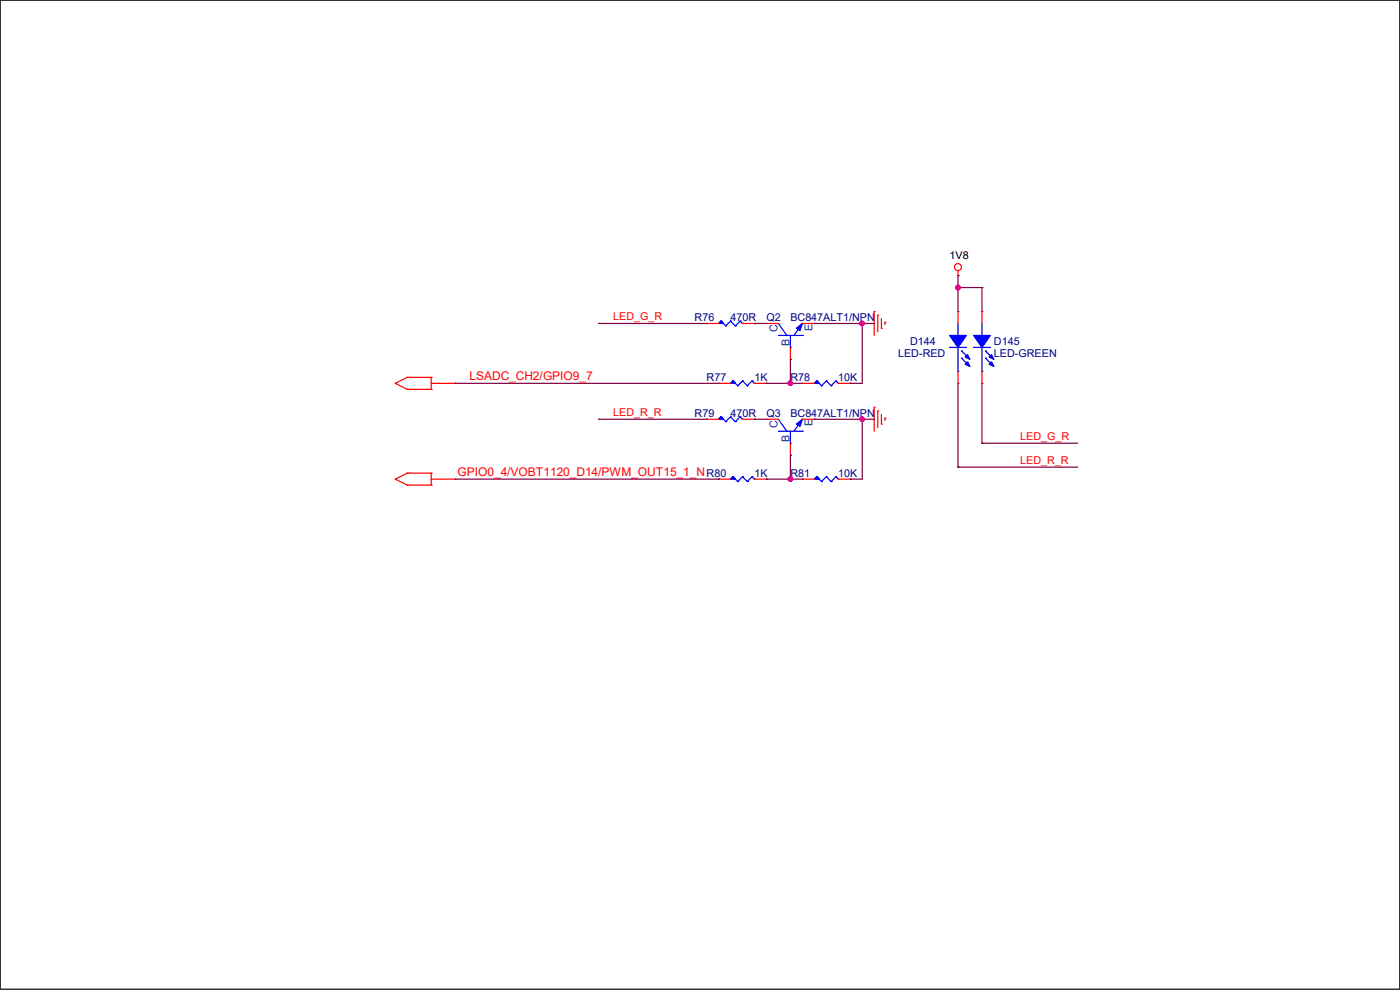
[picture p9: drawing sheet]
<svg xmlns="http://www.w3.org/2000/svg" width="297mm" height="210mm" viewBox="0 0 297 210" stroke-linecap="round" stroke-linejoin="round" font-family="sans-serif">
<path d="M0 0h297v209.8h-297z" fill="none" stroke="#000" stroke-width=".25"/>
<g fill="none" stroke="#f00" stroke-width=".25">
<path d="M203.2 58.5h.1M203.2 57.4v1.1M149.9 68.6h.1M149.9 68.6h2.5M157.5 68.6h2.6M160.1 68.6h.1M162.6 68.6h.1M162.6 68.6h2.5M167.7 76.2h.1M167.7 73.7v2.5M170.2 68.6h2.6M172.8 68.6h.1"/>
<path d="M185.5 66.1h.1M185.5 66.1v5.1M186.2 66.8h.1M186.2 66.8v3.6M187 69.6h.1M187 67.6v2M187.7 68.4h.1M187.7 68.4v.5M203.2 66.1h.1M203.2 66.1v2.5M203.2 78.8v2.5M208.3 66.1h.1"/>
<path d="M208.3 66.1v2.5M208.3 78.8v2.5M83.9 81.3h.1M83.9 81.3l2.5 1.3M86.4 80.1h.1M86.4 82.6h.1M86.4 82.6h5.1M86.4 80.1h5.1M86.4 80.1l-2.5 1.2M91.5 82.6h.1M91.5 80.1h.1M91.5 80.1v2.5"/>
<path d="M91.5 81.3h5.1M96.6 81.3h.1M149.9 88.9h.1M149.9 88.9h2.5M152.4 81.3h.1M152.4 81.3h2.6M157.5 88.9h2.6M160.1 88.9h.1M160.1 81.3h2.5M162.6 88.9h.1M162.6 81.3h.1M162.6 88.9h2.5"/>
<path d="M167.7 96.6h.1M167.7 94v2.6M170.2 81.3h.1M170.2 81.3h2.6M170.2 88.9h2.6M172.8 88.9h.1M177.8 81.3h2.6M180.4 81.3h.1M185.5 86.4h.1M185.5 86.4v5.1M186.2 87.2h.1M186.2 87.2v3.5"/>
<path d="M187 90h.1M187 87.9v2.1M187.7 88.7h.1M187.7 88.7v.5M203.2 81.3h.1M208.3 81.3h.1M83.9 101.6h.1M83.9 101.6l2.5 1.3M86.4 100.4h.1M86.4 102.9h.1M86.4 102.9h5.1M86.4 100.4h5.1"/>
<path d="M86.4 100.4l-2.5 1.2M91.5 102.9h.1M91.5 100.4h.1M91.5 101.6h5.1M91.5 100.4v2.5M96.6 101.6h.1M152.4 101.6h.1M152.4 101.6h2.6M160.1 101.6h2.5M162.6 101.6h.1M170.2 101.6h.1M170.2 101.6h2.6"/>
<path d="M177.8 101.6h2.6M180.4 101.6h.1"/>
<circle cx="203.2" cy="56.7" r=".74"/>
</g>
<g fill="none" stroke="#00f" stroke-width=".25">
<path d="M153 68.1h.1M153 68.1l-.6 .5M153 68.1l1 1M154 69.1h.1M155 68.1h.1M155 68.1l-1 1M155 68.1l1 1M156 69.1h.1M157 68.1h.1M157 68.1l-1 1M157 68.1l.5 .5M157.5 68.6h.1"/>
<path d="M165.1 71.2h5.1M165.1 68.6l1.8 2.6M166.9 71.2h.1M167.7 73.7h.1M167.7 71.2v2.5M170.2 71.2h.1M170.2 68.6h.1M170.2 68.6l-1.8 2.6M201.5 73.7h.1M201.5 73.7h3.5M203.2 71.2h.1M203.2 78.8h.1"/>
<path d="M203.2 68.6v2.6M203.2 73.7v5.1M204 74.5h.1M204 76h.1M204 74.5l1.5 1.5M204 76l1.5 1.5M206.5 73.7h.1M206.5 73.7h3.6M208.3 71.2h.1M208.3 78.8h.1M208.3 68.6v2.6M208.3 73.7v5.1"/>
<path d="M209.1 74.5h.1M209.1 76h.1M209.1 74.5l1.5 1.5M209.1 76l1.5 1.5M153 88.4h.1M153 88.4l-.6 .5M153 88.4l1 1.1M154 89.5h.1M155 88.4h.1M155 88.4l-1 1.1M155 88.4l1 1.1M155.5 80.8h.1"/>
<path d="M155.5 80.8l-.5 .5M155.5 80.8l1 1M156 89.5h.1M156.5 81.8h.1M157 88.4h.1M157 88.4l-1 1.1M157 88.4l.5 .5M157.5 88.9h.1M157.5 80.8h.1M157.5 80.8l-1 1M157.5 80.8l1 1M158.5 81.8h.1"/>
<path d="M159.6 80.8h.1M159.6 80.8l-1.1 1M159.6 80.8l.5 .5M160.1 81.3h.1M165.1 91.5h5.1M165.1 88.9l1.8 2.6M166.9 91.5h.1M167.7 94h.1M167.7 91.5v2.5M170.2 91.5h.1M170.2 88.9h.1M170.2 88.9l-1.8 2.6"/>
<path d="M173.3 80.8h.1M173.3 80.8l-.5 .5M173.3 80.8l1 1M174.3 81.8h.1M175.3 80.8h.1M175.3 80.8l-1 1M175.3 80.8l1 1M176.3 81.8h.1M177.3 80.8h.1M177.3 80.8l-1 1M177.3 80.8l.5 .5M177.8 81.3h.1"/>
<path d="M155.5 101.1h.1M155.5 101.1l-.5 .5M155.5 101.1l1 1.1M156.5 102.2h.1M157.5 101.1h.1M157.5 101.1l-1 1.1M157.5 101.1l1 1.1M158.5 102.2h.1M159.6 101.1h.1M159.6 101.1l-1.1 1.1M159.6 101.1l.5 .5M160.1 101.6h.1"/>
<path d="M173.3 101.1h.1M173.3 101.1l-.5 .5M173.3 101.1l1 1.1M174.3 102.2h.1M175.3 101.1h.1M175.3 101.1l-1 1.1M175.3 101.1l1 1.1M176.3 102.2h.1M177.3 101.1h.1M177.3 101.1l-1 1.1M177.3 101.1l.5 .5M177.8 101.6h.1"/>
</g>
<g fill="#00f" stroke="#00f" stroke-width=".25">
<path d="M169 90l1.2-1.1-.5 1.6z"/>
<path d="M169 69.6l1.2-1-.5 1.5z"/>
<path d="M173.3 80.8l.5 .5h-1l.5-.5 .5 .5z" fill-rule="evenodd"/>
<path d="M155.5 101.1l.5 .5h-1l.5-.5 .5 .5z" fill-rule="evenodd"/>
<path d="M152.4 88.9l.6-.5 .5 .5-.5-.5 .5 .5z" fill-rule="evenodd"/>
<path d="M173.3 101.1l.5 .5h-1l.5-.5 .5 .5z" fill-rule="evenodd"/>
<path d="M155.5 80.8l.5 .5h-1l.5-.5 .5 .5z" fill-rule="evenodd"/>
<path d="M201.5 71.2h3.5l-1.8 2.5z" fill-rule="evenodd"/>
<path d="M204.8 77.3l.5-.5 .5 1z" fill-rule="evenodd"/>
<path d="M204.8 75.7l.5-.5 .5 1z" fill-rule="evenodd"/>
<path d="M152.4 68.6l.6-.5 .5 .5-.5-.5 .5 .5z" fill-rule="evenodd"/>
<path d="M206.5 71.2h3.6l-1.8 2.5z" fill-rule="evenodd"/>
<path d="M210.4 76.8l.5 1-1.1-.5z" fill-rule="evenodd"/>
<path d="M210.4 75.2l.5 1-1.1-.5z" fill-rule="evenodd"/>
</g>
<g fill="none" stroke="#800040" stroke-width=".25">
<path d="M203.2 58.5h.1M203.2 58.5v7.6M127 68.6h.1M127 68.6h22.9M160.1 68.6h.1M160.1 68.6h2.5M167.7 76.2h.1M167.7 76.2v5.1M172.8 68.6h.1M172.8 68.6h12.7M182.9 68.6h.1M182.9 68.6v12.7h-2.5"/>
<path d="M203.2 61h.1M203.2 61h5.1M208.3 61h.1M208.3 61v5.1M96.6 81.3h.1M96.6 81.3h55.8M127 88.9h.1M127 88.9h22.9M160.1 88.9h.1M160.1 88.9h2.5M162.6 81.3h.1M162.6 81.3h7.6"/>
<path d="M167.7 96.6h.1M167.7 81.3h.1M167.7 96.6v5M172.8 88.9h.1M172.8 88.9h12.7M180.4 81.3h.1M182.9 88.9h.1M182.9 88.9v12.7h-2.5M203.2 99.1h.1M203.2 81.3v17.8M203.2 99.1h25.4M208.3 94h.1"/>
<path d="M208.3 81.3v12.7M208.3 94h20.3M96.6 101.6h55.8M152.4 101.6h.1M162.6 101.6h.1M162.6 101.6h7.6M167.7 101.6h.1M180.4 101.6h.1"/>
</g>
<g fill="#f0f" stroke="#f0f" stroke-width=".25">
<circle cx="203.2" cy="61" r=".49"/>
<circle cx="182.9" cy="88.9" r=".49"/>
<circle cx="167.7" cy="101.6" r=".49"/>
<circle cx="182.9" cy="68.6" r=".49"/>
<circle cx="167.7" cy="81.3" r=".49"/>
</g>
<g font-size="2.5" fill="#f00">
<text x="99.6" y="80.6">LSADC_CH2/GPIO9_7</text>
<text x="97.1" y="100.9">GPIO0_4/VOBT1120_D14/PWM_OUT15_1_NR80</text>
</g>
<text font-size="2.3" x="201.5" y="54.9">1V8</text>
<g font-size="2.3" fill="#f00">
<text x="130.1" y="67.9">LED_G_R</text>
<text x="130.1" y="88.2">LED_R_R</text>
<text x="216.5" y="93.3">LED_G_R</text>
<text x="216.5" y="98.4">LED_R_R</text>
</g>
<g font-size="2.3" fill="#000080">
<text x="147.4" y="68.2">R76</text>
<text x="155" y="68.2">470R</text>
<text x="162.6" y="68.2">Q2</text>
<text x="167.7" y="68.2">BC847ALT1/NPN</text>
<text x="190.5" y="75.8">LED-RED</text>
<text x="193.1" y="73.2">D144</text>
<text x="210.9" y="73.2">D145</text>
<text x="210.9" y="75.8">LED-GREEN</text>
<text x="149.9" y="80.9">R77</text>
<text x="160.1" y="80.9">1K</text>
<text x="167.7" y="80.9">R78</text>
<text x="177.9" y="80.9">10K</text>
<text x="147.4" y="88.5">R79</text>
<text x="155" y="88.5">470R</text>
<text x="162.6" y="88.5">Q3</text>
<text x="167.7" y="88.5">BC847ALT1/NPN</text>
<text x="160.1" y="101.2">1K</text>
<text x="167.7" y="101.2">R81</text>
<text x="177.9" y="101.2">10K</text>
</g>
<g font-size="2.3" fill="#004080">
<text x="165" y="70.4" transform="rotate(-90 165 70.4)">C</text>
<text x="172.3" y="70.1" transform="rotate(-90 172.3 70.1)">E</text>
<text x="167.5" y="73.4" transform="rotate(-90 167.5 73.4)">B</text>
<text x="165" y="90.7" transform="rotate(-90 165 90.7)">C</text>
<text x="167.5" y="93.8" transform="rotate(-90 167.5 93.8)">B</text>
<text x="172.3" y="90.5" transform="rotate(-90 172.3 90.5)">E</text>
</g>
</svg>
